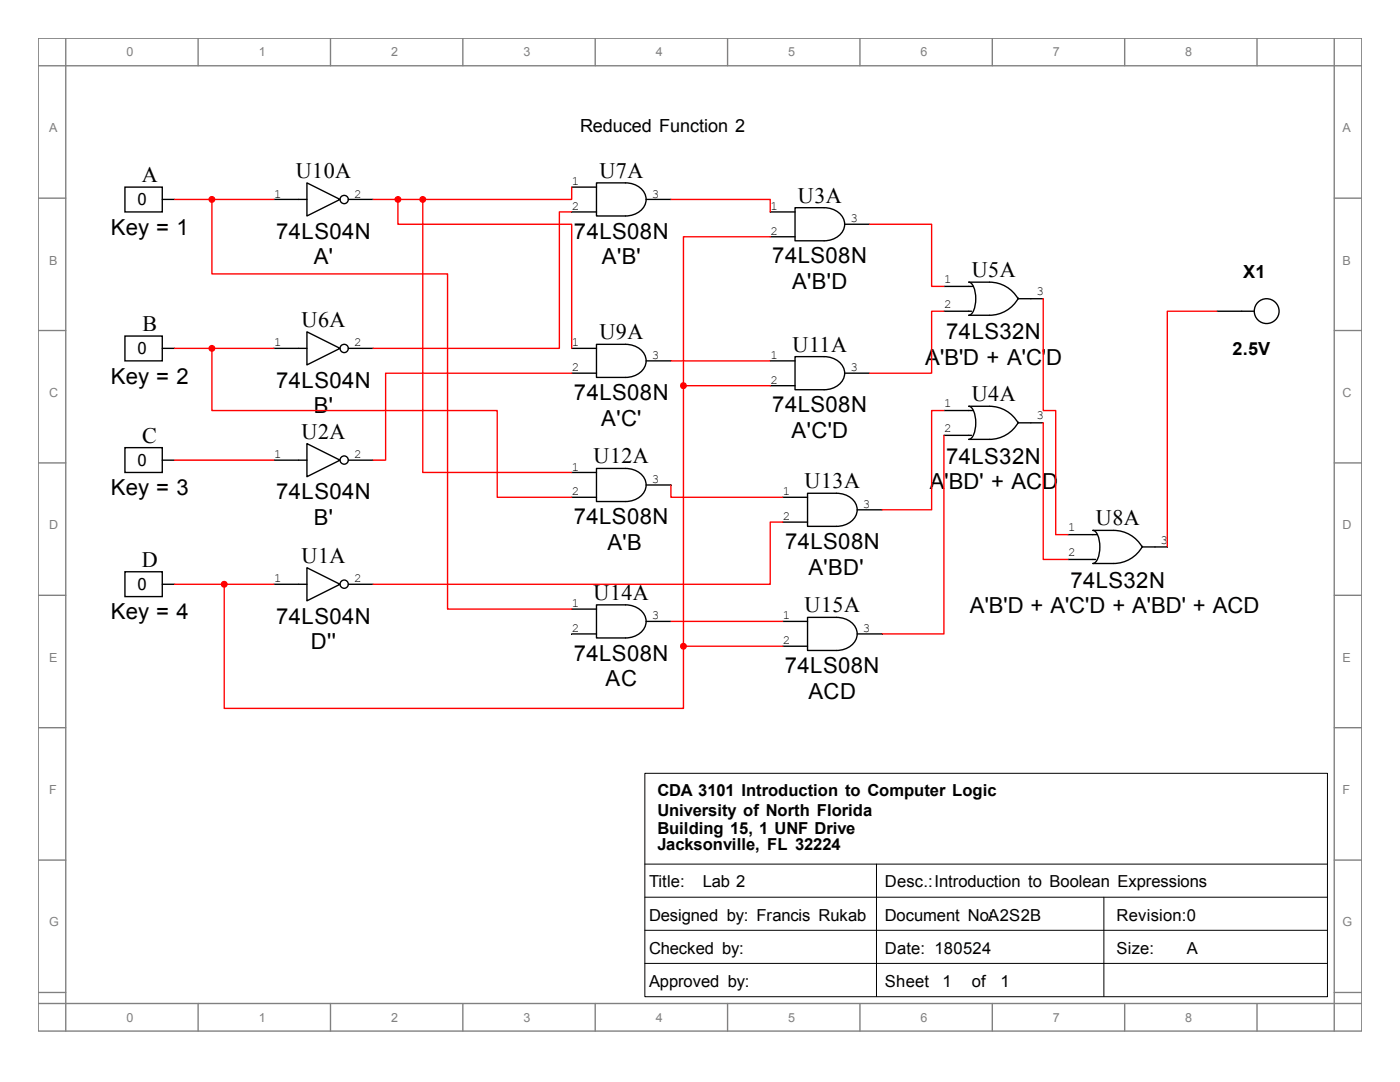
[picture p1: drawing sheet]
<svg xmlns="http://www.w3.org/2000/svg" width="279mm" height="216mm" viewBox="0 0 279 216" stroke-linecap="round" stroke-linejoin="round" font-family="sans-serif">
<g fill="none" stroke="#808080" stroke-width=".28">
<path d="M7.6 7.6h264.2v198.1h-264.2zM7.6 13.1h264.2M13.1 7.6v198.1M39.5 7.6v5.5M66 7.6v5.5M92.4 7.6v5.5M118.8 7.6v5.5M145.2 7.6v5.5M171.6 7.6v5.5M198 7.6v5.5M224.5 7.6v5.5M250.9 7.6v5.5"/>
<path d="M266.3 7.6v198.1M7.6 39.5h5.5M266.3 39.5h5.5M7.6 66h5.5M266.3 66h5.5M7.6 92.4h5.5M266.3 92.4h5.5M7.6 118.8h5.5M266.3 118.8h5.5M7.6 145.2h5.5M266.3 145.2h5.5M7.6 171.6h5.5"/>
<path d="M266.3 171.6h5.5M7.6 198h5.5M266.3 198h5.5M7.6 200.2h264.2M39.5 200.2v5.5M66 200.2v5.5M92.4 200.2v5.5M118.8 200.2v5.5M145.2 200.2v5.5M171.6 200.2v5.5M198 200.2v5.5M224.5 200.2v5.5"/>
<path d="M250.9 200.2v5.5"/>
</g>
<path d="M128.7 154.3h136.2v44.6h-136.2zM128.7 172.4h136.2M128.7 179h136.2M174.9 172.4v26.4M220.3 179v19.8M128.7 185.6h136.2M128.7 192.2h136.2" fill="none" stroke="#000" stroke-width=".2"/>
<g fill="none" stroke="#000" stroke-width=".28">
<path d="M24.9 37.3h7.5v5h-7.5zM32.4 39.8h2.4M54.7 39.8h6.6M61.3 36.5l6.6 3.3-6.6 3.3zM69.5 39.8h5M114.1 37.3h4.9M119 36.5h5.8a3.8 3.8 0 0 1 4.1 3.3 3.8 3.8 0 0 1-4.1 3.3h-5.8zM128.9 39.8h5M114.1 42.3h4.9M153.7 42.3h5M153.7 47.2h5M158.7 41.4h5.8a3.8 3.8 0 0 1 4.1 3.3 3.8 3.8 0 0 1-4.1 3.3h-5.8z"/>
<path d="M168.6 44.7h4.9M24.9 67.1h7.5v4.9h-7.5zM32.4 69.5h2.4M54.7 69.5h6.6M61.3 66.2l6.6 3.3-6.6 3.3zM69.5 69.5h5M242.9 62.1h7.4M24.9 89.3h7.5v5h-7.5zM32.4 91.8h2.4M54.7 91.8h6.6M61.3 88.5l6.6 3.3-6.6 3.3zM69.5 91.8h5"/>
<path d="M24.9 114.1h7.5v4.9h-7.5zM32.4 116.6h2.4M54.7 116.6h6.6M61.3 113.3l6.6 3.3-6.6 3.3zM69.5 116.6h5"/>
<circle cx="68.7" cy="39.8" r=".82"/>
<circle cx="68.7" cy="69.5" r=".82"/>
<circle cx="252.8" cy="62.1" r="2.48"/>
<circle cx="68.7" cy="91.8" r=".82"/>
<circle cx="68.7" cy="116.6" r=".82"/>
</g>
<path d="M133.9 39.8h19.8v2.5M114.1 42.3h-2.5v27.2h-37.1M34.8 91.8h19.9" fill="none" stroke="#f00" stroke-width=".28"/>
<circle cx="44.7" cy="116.6" r=".55" fill="#f00"/>
<g fill="none" stroke="#f00" stroke-width=".28">
<path d="M242.9 62.1h-9.9v47M34.8 116.6h19.9"/>
<circle cx="44.7" cy="116.6" r=".55"/>
</g>
<g fill="none" stroke="#000" stroke-width=".28">
<path d="M188.4 57.1h5.8M203.2 59.5a6.6 6.6 0 0 1-5.7 3.4h-4.2a2.51 2.51 0 0 0 1.4-2.5v-.8a4 4 0 0 0-1-3.2l-.4-.1h4.2a6.6 6.6 0 0 1 5.7 3.3M203.2 59.6h5M114.1 69.5h4.9M114.1 74.5h4.9M119 68.7h5.8a3.8 3.8 0 0 1 4.1 3.3 3.8 3.8 0 0 1-4.1 3.3h-5.8zM128.9 72h5M188.4 62.1h5.5M188.4 81.9h5.8M188.4 86.9h5.5M203.2 84.2a6.6 6.6 0 0 1-5.7 3.5h-4.2a2.51 2.51 0 0 0 1.4-2.6v-.7a4 4 0 0 0-1-3.2l-.4-.1h4.2a6.6 6.6 0 0 1 5.7 3.3M203.2 84.4h5"/>
<path d="M213.1 106.7h5.8M213.1 111.6h5.6M228 109a6.6 6.6 0 0 1-5.8 3.4h-4.1a2.51 2.51 0 0 0 1.4-2.5v-.8a4 4 0 0 0-1.1-3.2l-.3-.1h4.1a6.6 6.6 0 0 1 5.8 3.4M228 109.1h5"/>
</g>
<circle cx="79.4" cy="39.8" r=".55" fill="#f00"/>
<g fill="none" stroke="#f00" stroke-width=".28">
<path d="M74.5 39.8h4.9v4.9h34.7v24.8M114.1 74.5h-37.1v17.3h-2.5M133.9 72h19.8"/>
<circle cx="79.4" cy="39.8" r=".55"/>
</g>
<path d="M153.7 72h5M153.7 77h5M158.7 71.2h5.8a3.8 3.8 0 0 1 4.1 3.3 3.8 3.8 0 0 1-4.1 3.3h-5.8zM168.6 74.5h4.9" fill="none" stroke="#000" stroke-width=".28"/>
<circle cx="136.4" cy="77" r=".56" fill="#f00"/>
<g fill="none" stroke="#f00" stroke-width=".28">
<path d="M153.7 47.2h-17.3v29.8h17.3M173.5 44.7h12.4v12.4h2.5M208.2 59.6v22.3h2.5v24.8h2.4M188.4 62.1h-2.5v12.4h-12.4M208.2 84.4v27.2h4.9"/>
<circle cx="136.4" cy="77" r=".56"/>
</g>
<path d="M114.1 94.3h4.9M114.1 99.2h4.9M119 93.5h5.8a3.8 3.8 0 0 1 4.1 3.3 3.8 3.8 0 0 1-4.1 3.3h-5.8zM128.9 96.8h5" fill="none" stroke="#000" stroke-width=".28"/>
<circle cx="84.4" cy="39.8" r=".55" fill="#f00"/>
<g fill="none" stroke="#f00" stroke-width=".28">
<path d="M79.4 39.8h5M84.4 39.8v54.5h29.7M114.1 37.3v2.5h-29.7"/>
<circle cx="84.4" cy="39.8" r=".55"/>
</g>
<circle cx="42.3" cy="69.5" r=".55" fill="#f00"/>
<g fill="none" stroke="#f00" stroke-width=".28">
<path d="M34.8 69.5h19.9M42.3 69.5v12.4h56.9v17.3h14.9M133.9 96.8v2.4h22.3M156.2 104.2h-2.5v12.4h-79.2M133.9 124h22.3"/>
<circle cx="42.3" cy="69.5" r=".55"/>
</g>
<path d="M156.2 99.2h5M161.2 98.4h5.7a3.8 3.8 0 0 1 4.2 3.3 3.8 3.8 0 0 1-4.2 3.3h-5.7zM156.2 104.2h5M171.1 101.7h4.9M114.1 121.5h4.9M114.1 126.5h4.9M119 120.7h5.8a3.8 3.8 0 0 1 4.1 3.3 3.8 3.8 0 0 1-4.1 3.3h-5.8zM128.9 124h5M156.2 124h5M156.2 128.9h5M161.2 123.2h5.7a3.8 3.8 0 0 1 4.2 3.3 3.8 3.8 0 0 1-4.2 3.3h-5.7zM171.1 126.5h4.9" fill="none" stroke="#000" stroke-width=".28"/>
<circle cx="42.3" cy="39.8" r=".55" fill="#f00"/>
<g fill="none" stroke="#f00" stroke-width=".28">
<path d="M34.8 39.8h19.9M42.3 39.8v14.9h47v66.8h24.8"/>
<circle cx="42.3" cy="39.8" r=".55"/>
</g>
<circle cx="136.4" cy="128.9" r=".55" fill="#f00"/>
<g fill="none" stroke="#f00" stroke-width=".28">
<path d="M136.4 77v51.9M188.4 81.9h-2.5v19.8h-9.9M188.4 86.9v39.6h-12.4M44.7 116.6v24.8h91.7v-12.5M136.4 128.9h19.8"/>
<circle cx="136.4" cy="128.9" r=".55"/>
</g>
<g font-size="4.4">
<text x="59" y="35.5">U10A</text>
<text x="119.6" y="35.5">U7A</text>
<text x="28.3" y="36.3">A</text>
<text x="159.3" y="40.4">U3A</text>
<text x="22.1" y="46.8">Key = 1</text>
<text x="55.1" y="47.6">74LS04N</text>
<text x="114.6" y="47.6">74LS08N</text>
<text x="62.6" y="52.7">A'</text>
<text x="120.1" y="52.7">A'B'</text>
<text x="154.1" y="52.6">74LS08N</text>
<text x="158.1" y="57.7">A'B'D</text>
<text x="193.9" y="55.3">U5A</text>
<text x="60.2" y="65.2">U6A</text>
<text x="28.4" y="66">B</text>
<text x="119.6" y="67.7">U9A</text>
<text x="158.2" y="70.1">U11A</text>
<text x="188.8" y="67.7">74LS32N</text>
<text x="22.1" y="76.5">Key = 2</text>
<text x="55.1" y="77.3">74LS04N</text>
<text x="184.7" y="72.8">A'B'D + A'C'D</text>
<text x="62.6" y="82.4">B'</text>
<text x="114.6" y="79.8">74LS08N</text>
<text x="154.1" y="82.3">74LS08N</text>
<text x="193.9" y="80.1">U4A</text>
<text x="28.4" y="88.3">C</text>
<text x="60.2" y="87.5">U2A</text>
<text x="120" y="84.9">A'C'</text>
<text x="157.9" y="87.4">A'C'D</text>
<text x="118.4" y="92.5">U12A</text>
<text x="188.8" y="92.5">74LS32N</text>
<text x="22.1" y="98.8">Key = 3</text>
<text x="55.1" y="99.7">74LS04N</text>
<text x="160.6" y="97.4">U13A</text>
<text x="185.6" y="97.6">A'BD' + ACD</text>
<text x="62.6" y="104.7">B'</text>
<text x="114.5" y="104.6">74LS08N</text>
<text x="218.7" y="104.8">U8A</text>
<text x="28.3" y="113.1">D</text>
<text x="60.2" y="112.3">U1A</text>
<text x="121.2" y="109.7">A'B</text>
<text x="156.7" y="109.6">74LS08N</text>
<text x="118.4" y="119.7">U14A</text>
<text x="161.3" y="114.6">A'BD'</text>
<text x="213.6" y="117.3">74LS32N</text>
<text x="22.1" y="123.6">Key = 4</text>
<text x="55.1" y="124.4">74LS04N</text>
<text x="160.6" y="122.2">U15A</text>
<text x="193.6" y="122.3">A'B'D + A'C'D + A'BD' + ACD</text>
<text x="62.1" y="129.5">D''</text>
<text x="114.5" y="131.8">74LS08N</text>
<text x="120.8" y="136.9">AC</text>
<text x="156.6" y="134.3">74LS08N</text>
<text x="161.3" y="139.4">ACD</text>
</g>
<g font-size="3.6">
<text x="115.8" y="26.2">Reduced Function 2</text>
<text x="248.1" y="55.4">X1</text>
<text x="246" y="70.8">2.5V</text>
</g>
<g font-size="3.3">
<text x="27.4" y="40.9">0</text>
<text x="27.4" y="70.7">0</text>
<text x="27.4" y="92.9">0</text>
<text x="27.4" y="117.7">0</text>
<text x="131.2" y="158.9">CDA 3101 Introduction to Computer Logic</text>
<text x="131.2" y="162.8">University of North Florida</text>
<text x="131.2" y="166.4">Building 15, 1 UNF Drive</text>
<text x="131.2" y="169.7">Jacksonville, FL 32224</text>
<text x="129.5" y="177.1">Title:</text>
<text x="140.3" y="177.1">Lab 2</text>
<text x="176.6" y="177.1">Desc.:Introduction to Boolean Expressions</text>
<text x="129.5" y="183.7">Designed by: Francis Rukab</text>
<text x="176.6" y="183.7">Document No:A2S2B</text>
<text x="222.8" y="183.7">Revision:0</text>
<text x="129.5" y="190.3">Checked by:</text>
<text x="176.6" y="190.3">Date: 180524</text>
<text x="222.8" y="190.3">Size:</text>
<text x="236.9" y="190.3">A</text>
<text x="129.5" y="196.9">Approved by:</text>
<text x="176.6" y="196.9">Sheet</text>
<text x="188.1" y="196.9">1</text>
<text x="193.9" y="196.9">of</text>
<text x="199.7" y="196.9">1</text>
</g>
<g font-size="2.5" fill="#808080">
<text x="25.2" y="11.2">0</text>
<text x="51.6" y="11.2">1</text>
<text x="78.1" y="11.2">2</text>
<text x="104.5" y="11.2">3</text>
<text x="130.9" y="11.2">4</text>
<text x="157.3" y="11.2">5</text>
<text x="183.7" y="11.2">6</text>
<text x="210.1" y="11.2">7</text>
<text x="236.6" y="11.2">8</text>
<text x="9.8" y="26.4">A</text>
<text x="267.9" y="26.4">A</text>
<text x="9.8" y="52.8">B</text>
<text x="267.9" y="52.8">B</text>
<text x="9.8" y="79.2">C</text>
<text x="267.9" y="79.2">C</text>
<text x="9.8" y="105.6">D</text>
<text x="267.9" y="105.6">D</text>
<text x="9.8" y="132">E</text>
<text x="267.9" y="132">E</text>
<text x="9.8" y="158.5">F</text>
<text x="267.9" y="158.5">F</text>
<text x="9.8" y="184.9">G</text>
<text x="267.9" y="184.9">G</text>
<text x="25.2" y="203.8">0</text>
<text x="51.6" y="203.8">1</text>
<text x="78.1" y="203.8">2</text>
<text x="104.5" y="203.8">3</text>
<text x="130.9" y="203.8">4</text>
<text x="157.3" y="203.8">5</text>
<text x="183.7" y="203.8">6</text>
<text x="210.1" y="203.8">7</text>
<text x="236.6" y="203.8">8</text>
</g>
<g font-size="2.5">
<text x="54.7" y="39.4">1</text>
<text x="70.7" y="39.4">2</text>
<text x="114.1" y="36.9">1</text>
<text x="114.1" y="41.9">2</text>
<text x="130.1" y="39.4">3</text>
<text x="153.8" y="41.9">1</text>
<text x="153.8" y="46.8">2</text>
<text x="169.7" y="44.4">3</text>
<text x="188.4" y="56.5">1</text>
<text x="206.8" y="58.9">3</text>
<text x="188.4" y="61.4">2</text>
<text x="54.7" y="69.1">1</text>
<text x="70.7" y="69.1">2</text>
<text x="114.1" y="69.1">1</text>
<text x="130.1" y="71.6">3</text>
<text x="153.8" y="71.6">1</text>
<text x="114.1" y="74.1">2</text>
<text x="153.8" y="76.5">2</text>
<text x="169.7" y="74.1">3</text>
<text x="188.4" y="81.2">1</text>
<text x="206.8" y="83.7">3</text>
<text x="188.4" y="86.2">2</text>
<text x="54.7" y="91.4">1</text>
<text x="70.7" y="91.4">2</text>
<text x="114.1" y="93.9">1</text>
<text x="114.1" y="98.8">2</text>
<text x="130.1" y="96.4">3</text>
<text x="156.2" y="98.8">1</text>
<text x="172.2" y="101.3">3</text>
<text x="156.2" y="103.8">2</text>
<text x="213.2" y="106">1</text>
<text x="213.2" y="111">2</text>
<text x="231.6" y="108.5">3</text>
<text x="54.7" y="116.2">1</text>
<text x="70.7" y="116.2">2</text>
<text x="114.1" y="121.1">1</text>
<text x="130.1" y="123.6">3</text>
<text x="156.2" y="123.6">1</text>
<text x="114.1" y="126.1">2</text>
<text x="156.2" y="128.6">2</text>
<text x="172.2" y="126.1">3</text>
</g>
</svg>
